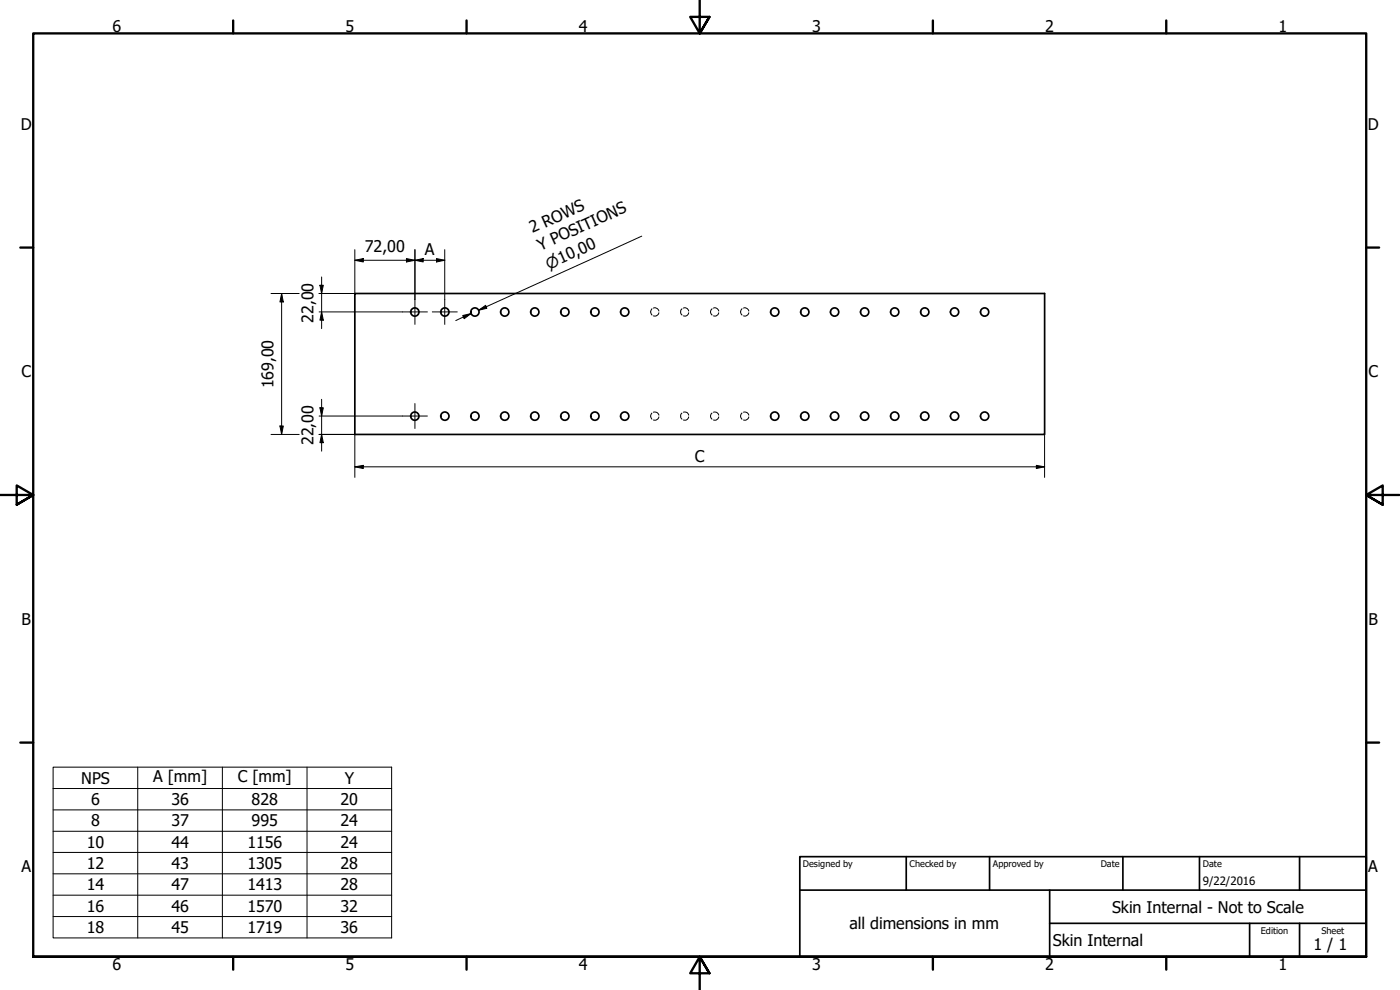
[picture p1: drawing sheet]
<svg xmlns="http://www.w3.org/2000/svg" width="420mm" height="297mm" viewBox="0 0 420 297" stroke-linecap="round" stroke-linejoin="round" font-family="sans-serif">
<!-- layer: Visible (ISO) -->
<g fill="none" stroke="#000" stroke-width=".51">
<path d="M106.5 88.1h207v42.3h-207z"/>
<circle cx="124.5" cy="93.6" r="1.24"/>
<circle cx="133.5" cy="93.6" r="1.24"/>
<circle cx="142.5" cy="93.6" r="1.24"/>
<circle cx="151.5" cy="93.6" r="1.24"/>
<circle cx="160.5" cy="93.6" r="1.24"/>
<circle cx="169.5" cy="93.6" r="1.24"/>
<circle cx="178.5" cy="93.6" r="1.24"/>
<circle cx="187.5" cy="93.6" r="1.24"/>
<circle cx="232.5" cy="93.6" r="1.24"/>
<circle cx="241.5" cy="93.6" r="1.24"/>
<circle cx="250.5" cy="93.6" r="1.24"/>
<circle cx="259.5" cy="93.6" r="1.24"/>
<circle cx="268.5" cy="93.6" r="1.24"/>
<circle cx="277.5" cy="93.6" r="1.24"/>
<circle cx="286.5" cy="93.6" r="1.24"/>
<circle cx="295.5" cy="93.6" r="1.24"/>
<circle cx="124.5" cy="124.9" r="1.24"/>
<circle cx="133.5" cy="124.9" r="1.24"/>
<circle cx="142.5" cy="124.9" r="1.24"/>
<circle cx="151.5" cy="124.9" r="1.24"/>
<circle cx="160.5" cy="124.9" r="1.24"/>
<circle cx="169.5" cy="124.9" r="1.24"/>
<circle cx="178.5" cy="124.9" r="1.24"/>
<circle cx="187.5" cy="124.9" r="1.24"/>
<circle cx="232.5" cy="124.9" r="1.24"/>
<circle cx="241.5" cy="124.9" r="1.24"/>
<circle cx="250.5" cy="124.9" r="1.24"/>
<circle cx="259.5" cy="124.9" r="1.24"/>
<circle cx="268.5" cy="124.9" r="1.24"/>
<circle cx="277.5" cy="124.9" r="1.24"/>
<circle cx="286.5" cy="124.9" r="1.24"/>
<circle cx="295.5" cy="124.9" r="1.24"/>
</g>
<g fill="none" stroke="#000" stroke-width=".3">
<path d="M195.6 92.6a1.38 1.38 0 0 0 0 1.9M196.1 92.4l.5-.1 .6 .3 .5 .7M197.7 93.8l-.2 .6-.6 .4h-.8M204.7 92.6a1.38 1.38 0 0 0 0 1.9M205.1 92.4l.5-.1 .6 .3 .5 .7M206.7 93.8l-.3 .6-.5 .4h-.8M213.7 92.6a1.24 1.24 0 0 0 0 1.9M214.1 92.4l.5-.1 .6 .3 .5 .7M215.7 93.8l-.2 .6-.6 .4h-.8M222.7 92.6a1.24 1.24 0 0 0 0 1.9M223.1 92.4l.5-.1 .6 .3 .5 .7M224.7 93.8l-.2 .6-.6 .4h-.8"/>
<path d="M195.6 123.9l-.3 .9 .3 1M196.1 123.7l1.1 .1 .5 .8M197.7 125.1l-.2 .6-.6 .3h-.8M204.7 123.9l-.4 .6v.7l.4 .6M205.1 123.7l1.1 .1 .5 .8M206.7 125.1l-.5 .7-1.1 .2M213.7 123.9l-.5 .9 .5 1M214.1 123.7l1.1 .1 .5 .8M215.7 125.1l-.2 .6-.6 .3h-.8M222.7 123.9a1.18 1.18 0 0 0 0 1.9M223.1 123.7l1.1 .1 .5 .8M224.7 125.1l-.5 .7-1.1 .2"/>
</g>
<!-- layer: Border (ISO) -->
<g fill="none" stroke="#000" stroke-width=".7">
<path d="M70 6.1v3.9M140 6.1v3.9M210 0v10l-2.9-4.9h5.8l-2.9 4.9 2.9-4.9M280 6.1v3.9M350 6.1v3.9M6.1 74.3h3.9M410 74.3h3.9M0 148.5h10l-5-2.8v5.7l5-2.9-5 2.9M420 148.5h-10l5-2.8v5.7l-5-2.9 5 2.9M6.1 222.8h3.9M410 222.8h3.9M10 287.1v-277.1h400v277.1h-400h400"/>
<path d="M70 287.1v3.8M140 287.1v3.8M212.9 292l-2.9-4.9 2.9 4.9h-5.8l2.9-4.9v9.9M280 287.1v3.8M350 287.1v3.8"/>
</g>
<!-- layer: Title (ISO) -->
<path d="M240 257h170v30.1h-170zM272 257v10.1M297 257v10.1M337 257v10.1M360 257v10.1M390 257v10.1M240 267.1h170M315 277h95M315 267.1v20M375 277v10.1M390 277v10.1" fill="none" stroke="#000" stroke-width=".51"/>
<!-- layer: Center Mark (ISO) -->
<path d="M120.8 93.6h7.5M124.5 89.8v7.5M129.7 93.6h7.5M133.5 89.8v7.5M120.8 124.8h7.5M124.5 121.1v7.5" fill="none" stroke="#000" stroke-width=".3"/>
<!-- layer: Dimension (ISO) -->
<g fill="none" stroke="#000" stroke-width=".3">
<path d="M106.5 78.1l2.5-.5v1zM106.5 78.1h27M106.5 74.9v13.2h-10.7M122 77.6l2.5 .5-2.5 .5zM124.5 78.1l2.5-.5v1zM124.5 74.9v14.9M131 77.6l2.5 .5-2.5 .5zM133.5 74.9v14.9M192.6 70.9l-49 22.2 2.3-1M81.3 88.1h8.5M84.5 88.1l.5 2.5h-1zM84.5 88.1v42.3"/>
<path d="M95.8 93.6h25M96 85.6h1l-.5 2.5zM96.5 93.6l.5 2.5h-1zM96.5 83.1v15.5M138.9 94.7l2.5-.6-2.1 1.5zM141.4 94.1l-4.6 2.1M143.6 93.1l2.1-1.5 .4 .9zM96.5 119.8v15.6M81.3 130.4h8.5M84 127.8h1l-.5 2.6zM95.8 130.4h10.7v12.8M95.8 124.8h25"/>
<path d="M96 122.4h1l-.5 2.4zM96.5 130.4l.5 2.4h-1zM311 139.6l2.5 .5-2.5 .5zM313.5 130.4v12.8M106.5 140.1l2.5-.5v1zM106.5 140.1h207"/>
</g>
<g fill="#000">
<path d="M106.5 78.1l2.5-.5v1z" fill-rule="evenodd"/>
<path d="M122 77.6l2.5 .5-2.5 .5z" fill-rule="evenodd"/>
<path d="M124.5 78.1l2.5-.5v1z" fill-rule="evenodd"/>
<path d="M131 77.6l2.5 .5-2.5 .5z" fill-rule="evenodd"/>
<path d="M84.5 88.1l.5 2.5h-1z" fill-rule="evenodd"/>
<path d="M96 85.6h1l-.5 2.5z" fill-rule="evenodd"/>
<path d="M96.5 93.6l.5 2.5h-1z" fill-rule="evenodd"/>
<path d="M138.9 94.7l2.5-.6-2.1 1.5z" fill-rule="evenodd"/>
<path d="M143.6 93.1l2.1-1.5 .4 .9z" fill-rule="evenodd"/>
<path d="M84 127.8h1l-.5 2.6z" fill-rule="evenodd"/>
<path d="M96 122.4h1l-.5 2.4z" fill-rule="evenodd"/>
<path d="M96.5 130.4l.5 2.4h-1z" fill-rule="evenodd"/>
<path d="M106.5 140.1l2.5-.5v1z" fill-rule="evenodd"/>
<path d="M311 139.6l2.5 .5-2.5 .5z" fill-rule="evenodd"/>
</g>
<!-- layer: Symbol (ISO) -->
<path d="M15.9 230.2h101.6v51.2h-101.6zM15.9 236.6h101.6M41.3 230.2v51.2M66.7 230.2v51.2M92.1 230.2v51.2M15.9 243h101.6M15.9 249.4h101.6M15.9 255.8h101.6M15.9 262.2h101.6M15.9 268.6h101.6M15.9 275h101.6" fill="none" stroke="#000" stroke-width=".3"/>
<g font-size="4.8">
<text x="33.7" y="9.6">6</text>
<text x="103.7" y="9.6">5</text>
<text x="173.7" y="9.6">4</text>
<text x="243.7" y="9.6">3</text>
<text x="313.7" y="9.6">2</text>
<text x="383.7" y="9.6">1</text>
<text x="6.2" y="38.9">D</text>
<text x="410.5" y="38.9">D</text>
<text x="159.8" y="70" transform="rotate(-24 159.8 70)">2 ROWS</text>
<text x="109.5" y="75.7">72,00</text>
<text x="127.5" y="76.6">A</text>
<text x="162.2" y="75.3" transform="rotate(-24 162.2 75.3)">Y POSITIONS</text>
<text x="94.1" y="96.8" transform="rotate(-90 94.1 96.8)">22,00</text>
<text x="6.4" y="113.1">C</text>
<text x="410.7" y="113.1">C</text>
<text x="82.1" y="116.5" transform="rotate(-90 82.1 116.5)">169,00</text>
<text x="94.1" y="133.6" transform="rotate(-90 94.1 133.6)">22,00</text>
<text x="208.5" y="138.5">C</text>
<text x="6.4" y="187.4">B</text>
<text x="410.7" y="187.4">B</text>
<text x="24.4" y="235.1">NPS</text>
<text x="46" y="234.7">A [mm]</text>
<text x="71.4" y="234.7">C [mm]</text>
<text x="103.4" y="235.1">Y</text>
<text x="27.4" y="241.5">6</text>
<text x="51.4" y="241.5">36</text>
<text x="75.5" y="241.5">828</text>
<text x="102.2" y="241.5">20</text>
<text x="27.4" y="248">8</text>
<text x="51.4" y="248">37</text>
<text x="75.5" y="248">995</text>
<text x="102.2" y="248">24</text>
<text x="26" y="254.4">10</text>
<text x="51.4" y="254.4">44</text>
<text x="74.2" y="254.4">1156</text>
<text x="102.2" y="254.4">24</text>
<text x="6.4" y="261.7">A</text>
<text x="26" y="260.8">12</text>
<text x="51.4" y="260.7">43</text>
<text x="74.2" y="260.7">1305</text>
<text x="102.2" y="260.7">28</text>
<text x="410.7" y="261.7">A</text>
<text x="26" y="267.1">14</text>
<text x="51.4" y="267.1">47</text>
<text x="74.2" y="267.1">1413</text>
<text x="102.2" y="267.1">28</text>
<text x="26" y="273.5">16</text>
<text x="51.4" y="273.5">46</text>
<text x="74.2" y="273.5">1570</text>
<text x="102.2" y="273.5">32</text>
<text x="333.8" y="273.9">Skin Internal - Not to Scale</text>
<text x="26" y="280">18</text>
<text x="51.4" y="279.9">45</text>
<text x="74.2" y="280">1719</text>
<text x="102.2" y="280">36</text>
<text x="255" y="278.9">all dimensions in mm</text>
<text x="316" y="283.8">Skin Internal</text>
<text x="394.2" y="285">1 / 1</text>
<text x="33.7" y="290.9">6</text>
<text x="103.7" y="290.9">5</text>
<text x="173.7" y="290.9">4</text>
<text x="243.7" y="290.9">3</text>
<text x="313.7" y="290.9">2</text>
<text x="383.7" y="290.9">1</text>
</g>
<text font-size="4.6" x="164.7" y="80.9" transform="rotate(-24 164.7 80.9)">⌀10,00</text>
<text font-size="3.4" x="361" y="265.5">9/22/2016</text>
<g font-size="2.7">
<text x="241" y="260.1">Designed by</text>
<text x="273" y="260.1">Checked by</text>
<text x="298" y="260.1">Approved by</text>
<text x="330.3" y="260">Date</text>
<text x="361" y="260">Date</text>
<text x="378.4" y="280.1">Edition</text>
<text x="396.6" y="280.1">Sheet</text>
</g>
</svg>
